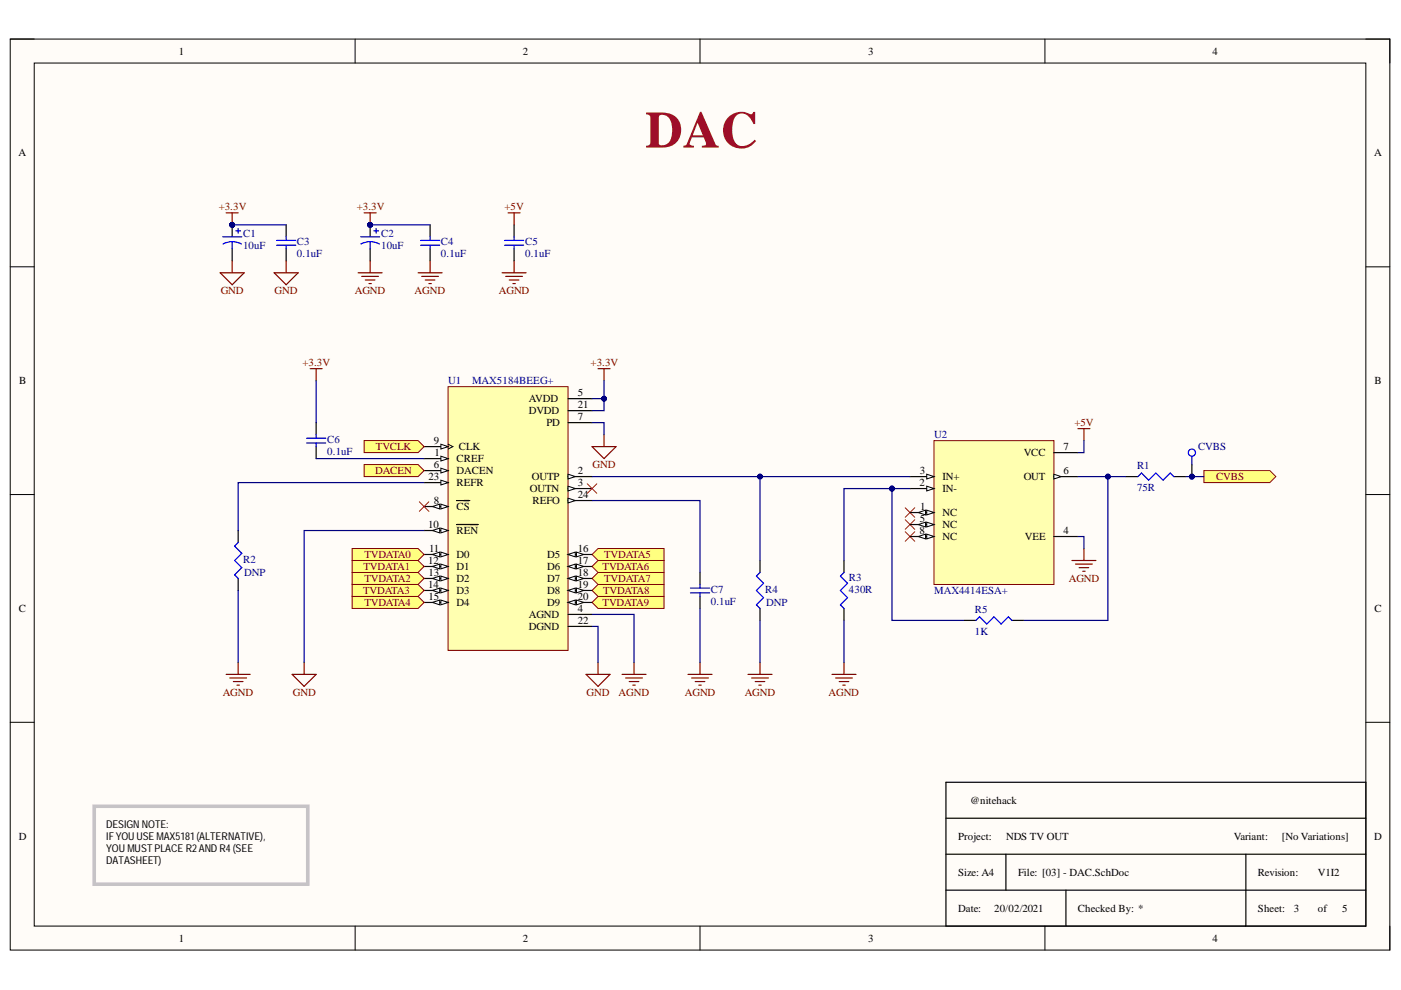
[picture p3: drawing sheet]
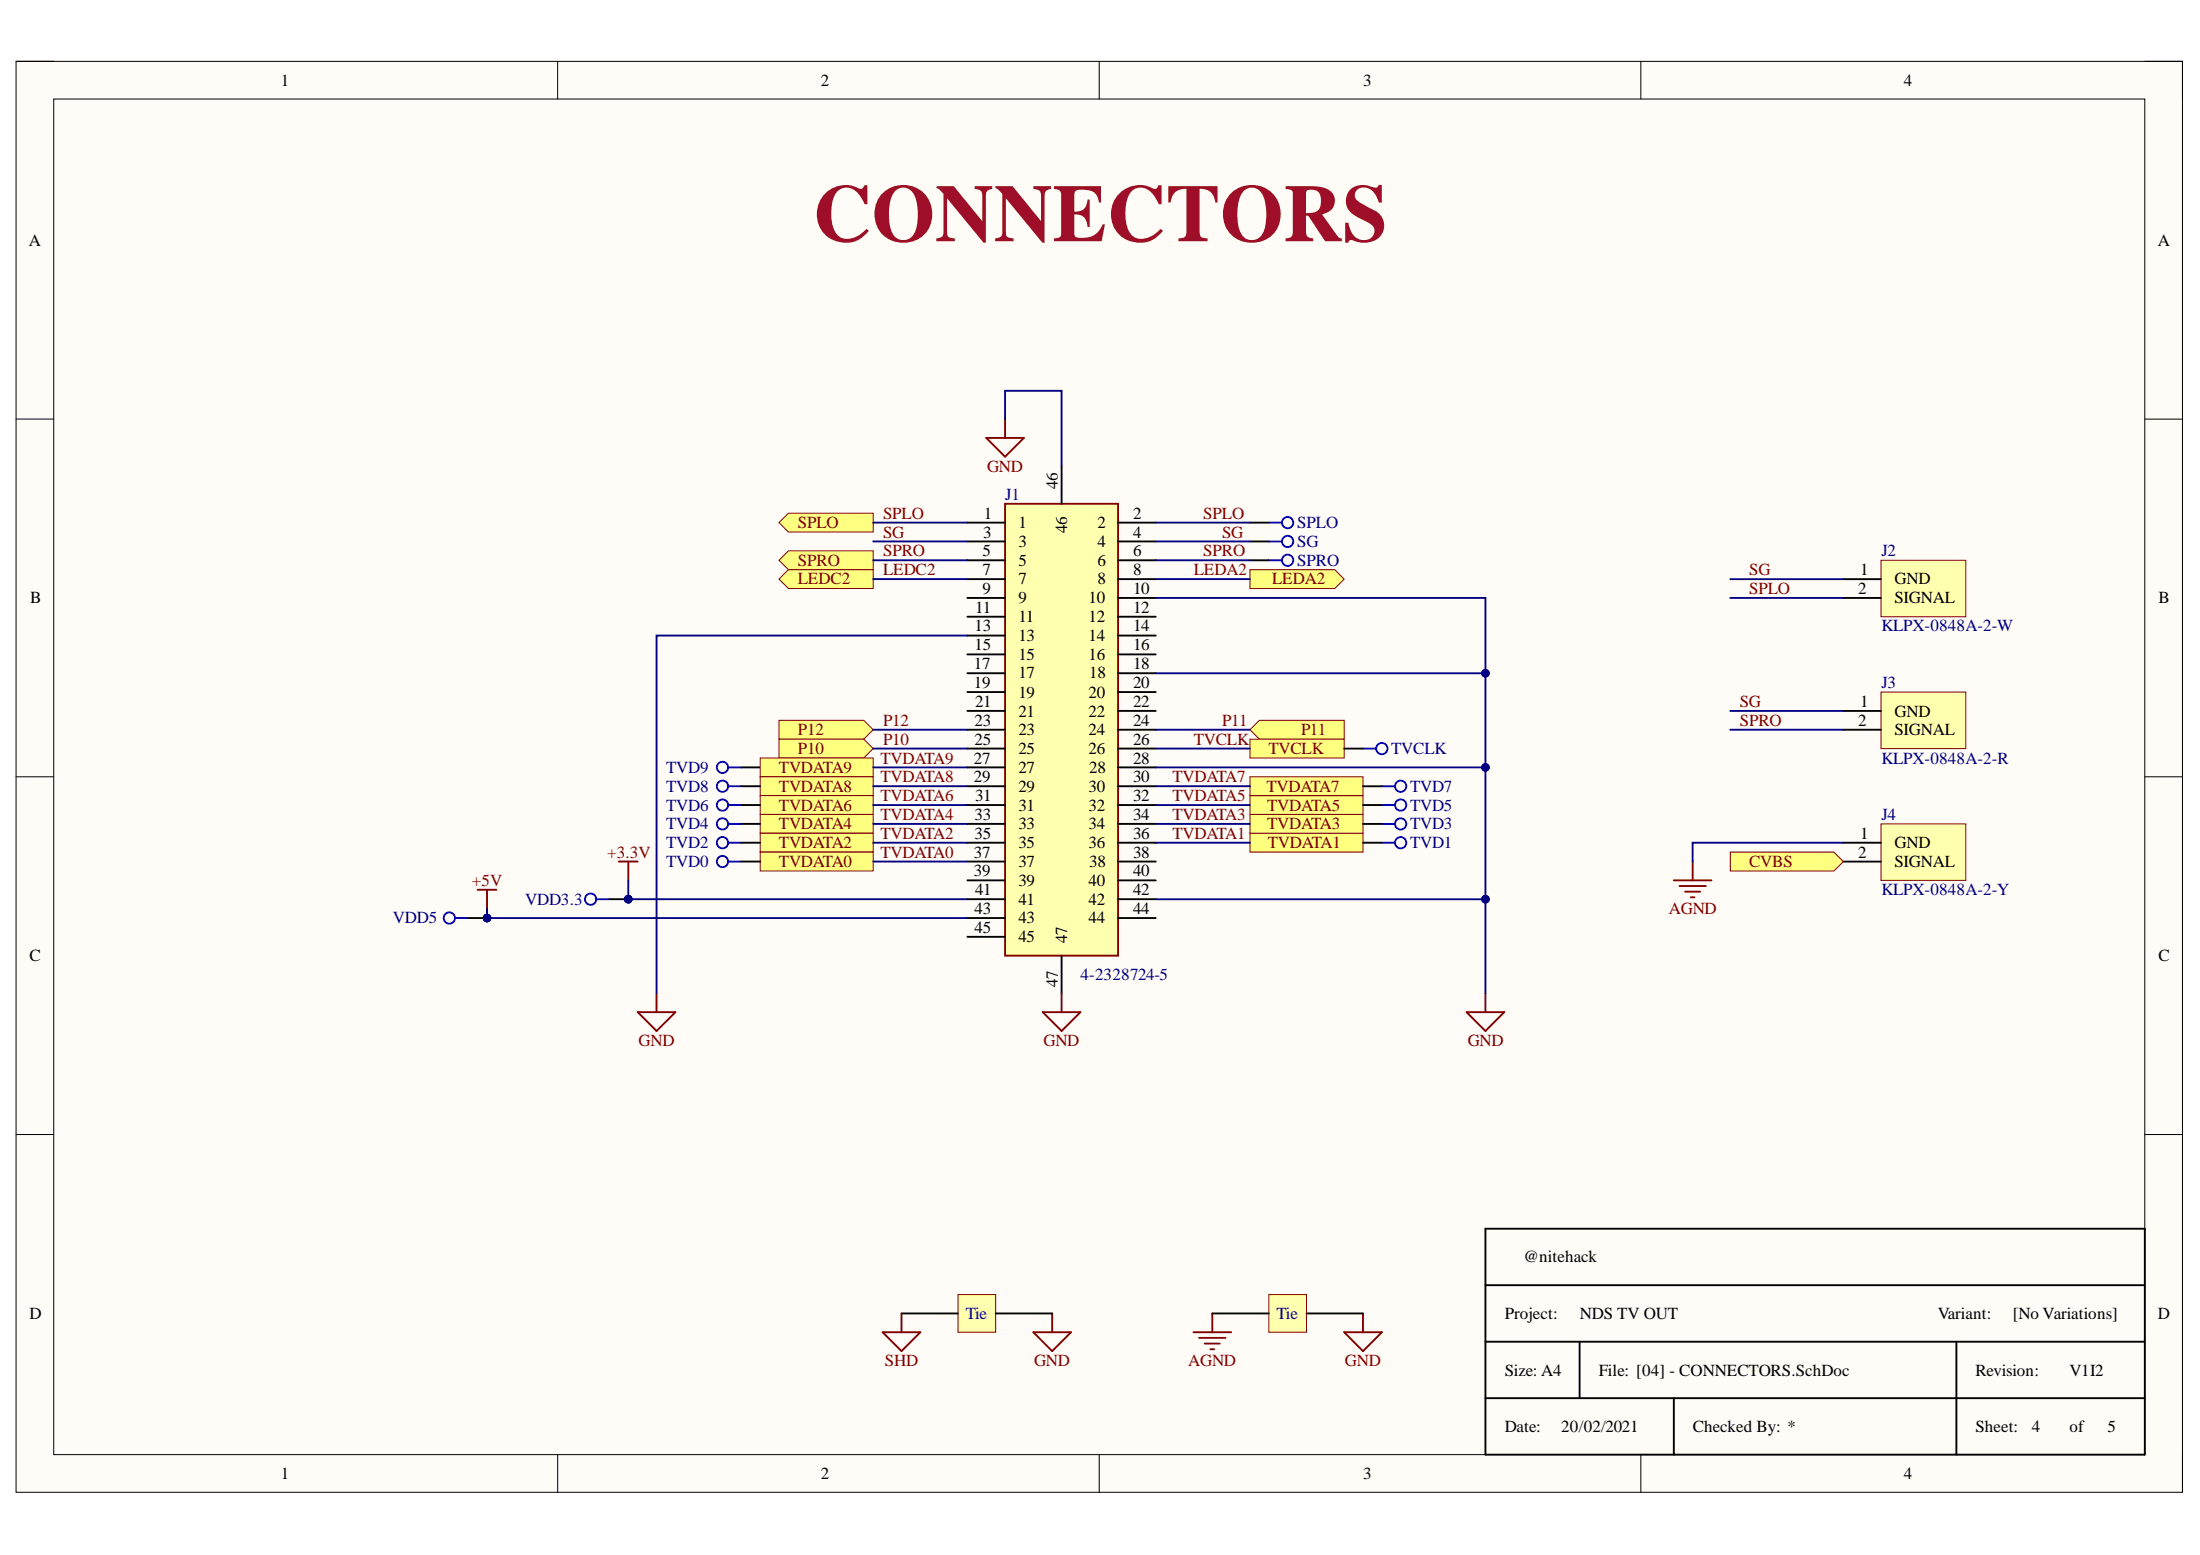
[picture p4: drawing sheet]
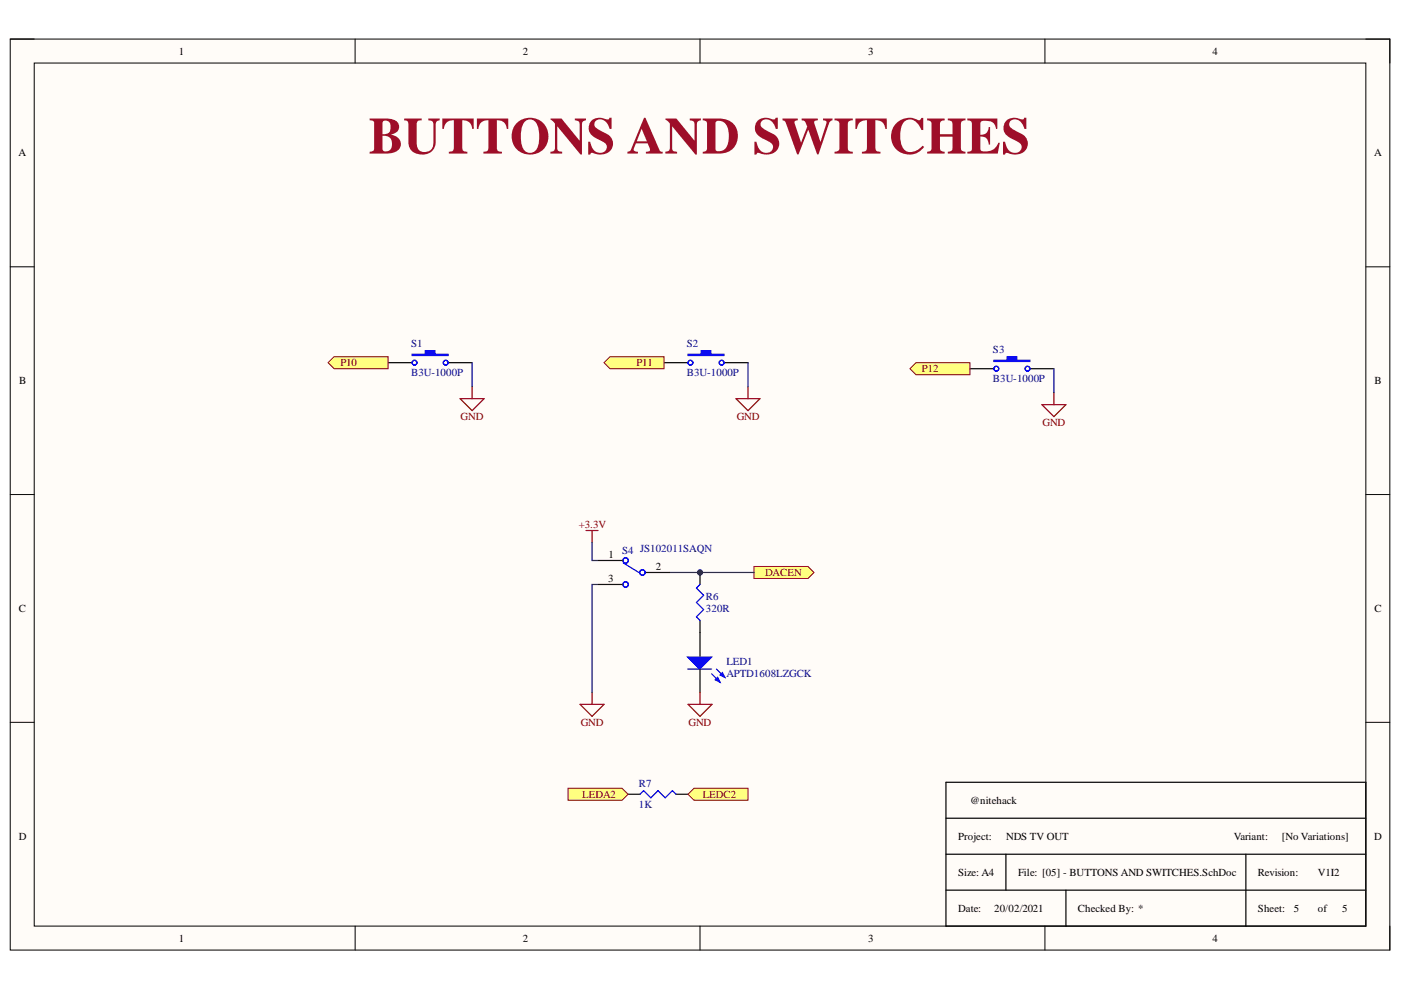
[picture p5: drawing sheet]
# Altium project NDS_TV_OUT_V1I2.PrjPcb
Year: 2021; VersionRevision: V1I2; Project: NDS TV OUT; Company: @nitehack
6 sheets, 50 parts. Net scope: flat (ports and power ports of the same name join across sheets).
Board file: NDS_TV_OUT_PCB_V1I2.PcbDoc
Sheets:
  NDS_TV_OUT.SchDoc
    Designator = [01] - COVER PAGE.SchDoc
    Designator = [02] - BLOCK DIAGRAM.SchDoc
    Designator = [03] - DAC.SchDoc
    Designator = [04] - CONNECTORS.SchDoc
    Designator = [05] - BUTTONS AND SWITCHES.SchDoc

## Sheet NDS_TV_OUT.SchDoc
size A3; CompanyName: KDS; Organization: KDS; DocumentNumber: 0; Revision: V1I1; SheetNumber: 0; SheetTotal: 5; PageSetup: Record=PageOptions¦CenterHorizontal=True¦CenterVertical=True¦PrintScale=1.07¦XCorrection=1.00¦YCorrection=1.00¦PrintKind=1¦BorderSize=5000000¦LeftOffset=0¦BottomOffset=0¦Orientation=2¦PaperLength=1000¦PaperWidth=1000¦Scale=100¦PaperSource=7¦PrintQuality=600¦MediaType=1¦DitherType=10¦PaperKind=A3¦PrintScaleMode=1

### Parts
(Parts that share a designator on the sheet are numbered #1, #2 ... from top to bottom, then left to right.)
*#1  Title Block A3  (value not drawn)  (graphical)

### Sub-sheets
Designator = [01] - COVER PAGE.SchDoc: no entries
Designator = [02] - BLOCK DIAGRAM.SchDoc: no entries
Designator = [03] - DAC.SchDoc: no entries
Designator = [04] - CONNECTORS.SchDoc: no entries
Designator = [05] - BUTTONS AND SWITCHES.SchDoc: no entries

## Sheet [01] - COVER PAGE.SchDoc
size A3; DocumentNumber: 1; SheetNumber: 1; SheetTotal: 5

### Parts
(Parts that share a designator on the sheet are numbered #1, #2 ... from top to bottom, then left to right.)
*#2  Title Block A3  (value not drawn)  (graphical)

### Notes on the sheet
- Variant:
- PRELIMINARY
- Page
- Index
- 1
- COVER PAGE
- 11
- ............................................
- 21
- 31
- 2
- 3
- BLOCK DIAGRAM
- DAC
- 12
- 13
- 22
- 23
- 32
- 33
- 4
- 5
- CONNECTORS
- BUTTONS AND SWITCHES
- 14
- 15
- 24
- 25
- 34
- 35
- 6
- 16
- 26
- 36
- 7
- 8
- 17
- 18
- 27
- 28
- 37
- 38
- 9
- 10
- 19
- 20
- 29
- 30
- 39
- 40
- DESIGN CONSIDERATIONS
- DESIGN NOTE:
  Example text for informational
  design notes .
- DESIGN NOTE:
  Example text for critical
  design notes.
- DESIGN NOTE:
  Example text for cautionary
  design notes.
- LAYOUT NOTE:
  Example text for critical
  layout guidelines.

## Sheet [02] - BLOCK DIAGRAM.SchDoc
size A3; DocumentNumber: 2; SheetNumber: 2; SheetTotal: 5

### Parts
(Parts that share a designator on the sheet are numbered #1, #2 ... from top to bottom, then left to right.)
*#3  Title Block A3  (value not drawn)  (graphical)

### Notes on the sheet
- (Block Diagram)
- Page 4
- Page 5
- Control Signals
- Control Buttons
- Page 3
- NTSC digital signals
- DAC
- NTSC signal
- AMPLIFIER
- Amplified NTSC signal
- Y RCA
- LCD signals
- P3 Connector
- Left Speaker
- W RCA
- Nintendo DS Lite CPU
- Right Speaker
- R RCA
- CLOCKS (CPU & PCIE)

## Sheet [03] - DAC.SchDoc
size A4; DocumentNumber: 3; SheetNumber: 3; SheetTotal: 5

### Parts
(Parts that share a designator on the sheet are numbered #1, #2 ... from top to bottom, then left to right.)
*#4  Title Block A4  (value not drawn)  (graphical)
C1  10uF  [C1206T]
C2  10uF  [C1206T]
C3  0.1uF  [C1206]
C4  0.1uF  [C1206]
C5  0.1uF  [C1206]
C6  0.1uF  [C1206]
C7  0.1uF  [C1206]
CVBS  TP_25MILC  [TP_25C]  (value not drawn)  (no BOM)
R1  75R  [R0603]
R2  DNP  [R0603]
R3  430R  [R0603]
R4  DNP  [R0603]
R5  1K  [R0603]
U1  MAX5184BEEG+  [SOP63P602X175-24N]
U2  MAX4414ESA+  [SOIC127P600X175-8N]

### Ports
CVBS (out), DACEN (in), TVCLK (in), TVDATA0 (in), TVDATA1 (in), TVDATA2 (in), TVDATA3 (in), TVDATA4 (in), TVDATA5 (in), TVDATA6 (in), TVDATA7 (in), TVDATA8 (in), TVDATA9 (in)

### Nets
+3.3V: C1.1 C2.1 C3.2 C4.2 C6.1 U1.5(AVDD) U1.21(DVDD)
+5V: C5.2 U2.7(VCC)
AGND: C2.2 C4.1 C5.1 C7.1 R2.1 R3.1 R4.1 U1.4(AGND) U2.4(VEE)
GND: C1.2 C3.1 U1.7(PD) U1.10(~{REN}) U1.22(DGND)
TVCLK: U1.9(CLK) ; port TVCLK
TVDATA0: U1.11(D0) ; port TVDATA0
TVDATA1: U1.12(D1) ; port TVDATA1
TVDATA2: U1.13(D2) ; port TVDATA2
TVDATA3: U1.14(D3) ; port TVDATA3
TVDATA4: U1.15(D4) ; port TVDATA4
TVDATA5: U1.16(D5) ; port TVDATA5
TVDATA6: U1.17(D6) ; port TVDATA6
TVDATA7: U1.18(D7) ; port TVDATA7
TVDATA8: U1.19(D8) ; port TVDATA8
TVDATA9: U1.20(D9) ; port TVDATA9
NetC6_2: C6.2 U1.1(CREF)
NetC7_2: C7.2 U1.24(REFO)
NetCVBS_1: CVBS.1 R1.2 ; port CVBS
NetR1_1: R1.1 R5.2 U2.6(OUT)
NetR2_2: R2.2 U1.23(REFR)
NetR3_2: R3.2 R5.1 U2.2(IN-)
NetR4_2: R4.2 U1.2(OUTP) U2.3(IN+)
NetR6_2: U1.6(DACEN) ; port DACEN

Not connected (* = marked no-connect by the designer): U1 3(OUTN)* 8(~{CS})*; U2 1(NC)* 5(NC)* 8(NC)*

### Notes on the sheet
- DAC
- DESIGN NOTE:
  IF YOU USE MAX5181 (ALTERNATIVE), YOU MUST PLACE R2 AND R4 (SEE DATASHEET)

## Sheet [04] - CONNECTORS.SchDoc
size A4; DocumentNumber: 4; SheetNumber: 4; SheetTotal: 5

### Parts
(Parts that share a designator on the sheet are numbered #1, #2 ... from top to bottom, then left to right.)
*#5  Title Block A4  (value not drawn)  (graphical)
J1  4-2328724-5  [423287245]
J2  KLPX-0848A-2-W  [KLPX0848A2W]
J3  KLPX-0848A-2-R  [KLPX0848A2R]
J4  KLPX-0848A-2-Y  [KLPX0848A2Y]
SG  TP_25MILC  [TP_25C]  (value not drawn)  (no BOM)
SPLO  TP_25MILC  [TP_25C]  (value not drawn)  (no BOM)
SPRO  TP_25MILC  [TP_25C]  (value not drawn)  (no BOM)
T1  NET TIE  [NET_TIE]  (value not drawn)  (net tie, no BOM)
T2  NET TIE  [NET_TIE]  (value not drawn)  (net tie, no BOM)
TVCLK  TP_25MILC  [TP_25C]  (value not drawn)  (no BOM)
TVD0  TP_25MILC  [TP_25C]  (value not drawn)  (no BOM)
TVD1  TP_25MILC  [TP_25C]  (value not drawn)  (no BOM)
TVD2  TP_25MILC  [TP_25C]  (value not drawn)  (no BOM)
TVD3  TP_25MILC  [TP_25C]  (value not drawn)  (no BOM)
TVD4  TP_25MILC  [TP_25C]  (value not drawn)  (no BOM)
TVD5  TP_25MILC  [TP_25C]  (value not drawn)  (no BOM)
TVD6  TP_25MILC  [TP_25C]  (value not drawn)  (no BOM)
TVD7  TP_25MILC  [TP_25C]  (value not drawn)  (no BOM)
TVD8  TP_25MILC  [TP_25C]  (value not drawn)  (no BOM)
TVD9  TP_25MILC  [TP_25C]  (value not drawn)  (no BOM)
VDD3.3  TP_25MILC  [TP_25C]  (value not drawn)  (no BOM)
VDD5  TP_25MILC  [TP_25C]  (value not drawn)  (no BOM)

### Ports
CVBS (in), LEDA2 (out), LEDC2 (out), P10 (in), P11 (in), P12 (in), SPLO (out), SPRO (out), TVCLK (out), TVDATA0 (out), TVDATA1 (out), TVDATA2 (out), TVDATA3 (out), TVDATA4 (out), TVDATA5 (out), TVDATA6 (out), TVDATA7 (out), TVDATA8 (out), TVDATA9 (out)

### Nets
+3.3V: J1.41 VDD3.3.1
+5V: J1.43 VDD5.1
AGND: J4.1(GND) T1.1
GND: J1.10 J1.13 J1.18 J1.28 J1.42 J1.46 J1.47 T1.2 T2.2
SHD: T2.1
LEDA2: J1.8 ; port LEDA2
LEDC2: J1.7 ; port LEDC2
P10: J1.25 ; port P10
P11: J1.24 ; port P11
P12: J1.23 ; port P12
SG: J1.3 J1.4 J2.1(GND) J3.1(GND) SG.1
SPLO: J1.1 J1.2 J2.2(SIGNAL) SPLO.1 ; port SPLO
SPRO: J1.5 J1.6 J3.2(SIGNAL) SPRO.1 ; port SPRO
TVCLK: J1.26 TVCLK.1 ; port TVCLK
TVDATA0: J1.37 TVD0.1 ; port TVDATA0
TVDATA1: J1.36 TVD1.1 ; port TVDATA1
TVDATA2: J1.35 TVD2.1 ; port TVDATA2
TVDATA3: J1.34 TVD3.1 ; port TVDATA3
TVDATA4: J1.33 TVD4.1 ; port TVDATA4
TVDATA5: J1.32 TVD5.1 ; port TVDATA5
TVDATA6: J1.31 TVD6.1 ; port TVDATA6
TVDATA7: J1.30 TVD7.1 ; port TVDATA7
TVDATA8: J1.29 TVD8.1 ; port TVDATA8
TVDATA9: J1.27 TVD9.1 ; port TVDATA9
NetCVBS_1: J4.2(SIGNAL) ; port CVBS

Not connected (* = marked no-connect by the designer): J1 9 11 12 14 15 16 17 19 20 21 22 38 39 40 44 45

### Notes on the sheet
- CONNECTORS

## Sheet [05] - BUTTONS AND SWITCHES.SchDoc
size A4; DocumentNumber: 5; SheetNumber: 5; SheetTotal: 5

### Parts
(Parts that share a designator on the sheet are numbered #1, #2 ... from top to bottom, then left to right.)
*#6  Title Block A4  (value not drawn)  (graphical)
LED1  APTD1608LZGCK  [RESC0603X55N]
R6  320R  [R0603]
R7  1K  [R0603]
S1  B3U-1000P  [SW_B3U-1000P]
S2  B3U-1000P  [SW_B3U-1000P]
S3  B3U-1000P  [SW_B3U-1000P]
S4  JS102011SAQN  [SW_JS102011SAQN]

### Ports
DACEN (out), LEDA2 (in), LEDC2 (in), P10 (out), P11 (out), P12 (out)

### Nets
+3.3V: S4.1
GND: LED1.1(K) S1.2 S2.2 S3.2 S4.3
LEDA2: R7.1 ; port LEDA2
LEDC2: R7.2 ; port LEDC2
P10: S1.1 ; port P10
P11: S2.1 ; port P11
P12: S3.1 ; port P12
NetLED1_2: LED1.2(A) R6.1
NetR6_2: R6.2 S4.2 ; port DACEN

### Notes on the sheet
- BUTTONS AND SWITCHES

## Nets that join several sheets
+3.3V: [03] - DAC (7 pins), [04] - CONNECTORS (J1.41 VDD3.3.1), [05] - BUTTONS AND SWITCHES (S4.1)
+5V: [03] - DAC (C5.2 U2.7), [04] - CONNECTORS (J1.43 VDD5.1)
AGND: [03] - DAC (9 pins), [04] - CONNECTORS (J4.1 T1.1)
GND: [03] - DAC (5 pins), [04] - CONNECTORS (9 pins), [05] - BUTTONS AND SWITCHES (5 pins)
LEDA2: [04] - CONNECTORS (J1.8), [05] - BUTTONS AND SWITCHES (R7.1)
LEDC2: [04] - CONNECTORS (J1.7), [05] - BUTTONS AND SWITCHES (R7.2)
NetCVBS_1: [03] - DAC (CVBS.1 R1.2), [04] - CONNECTORS (J4.2)
NetR6_2: [03] - DAC (U1.6), [05] - BUTTONS AND SWITCHES (R6.2 S4.2)
P10: [04] - CONNECTORS (J1.25), [05] - BUTTONS AND SWITCHES (S1.1)
P11: [04] - CONNECTORS (J1.24), [05] - BUTTONS AND SWITCHES (S2.1)
P12: [04] - CONNECTORS (J1.23), [05] - BUTTONS AND SWITCHES (S3.1)
TVCLK: [03] - DAC (U1.9), [04] - CONNECTORS (J1.26 TVCLK.1)
TVDATA0: [03] - DAC (U1.11), [04] - CONNECTORS (J1.37 TVD0.1)
TVDATA1: [03] - DAC (U1.12), [04] - CONNECTORS (J1.36 TVD1.1)
TVDATA2: [03] - DAC (U1.13), [04] - CONNECTORS (J1.35 TVD2.1)
TVDATA3: [03] - DAC (U1.14), [04] - CONNECTORS (J1.34 TVD3.1)
TVDATA4: [03] - DAC (U1.15), [04] - CONNECTORS (J1.33 TVD4.1)
TVDATA5: [03] - DAC (U1.16), [04] - CONNECTORS (J1.32 TVD5.1)
TVDATA6: [03] - DAC (U1.17), [04] - CONNECTORS (J1.31 TVD6.1)
TVDATA7: [03] - DAC (U1.18), [04] - CONNECTORS (J1.30 TVD7.1)
TVDATA8: [03] - DAC (U1.19), [04] - CONNECTORS (J1.29 TVD8.1)
TVDATA9: [03] - DAC (U1.20), [04] - CONNECTORS (J1.27 TVD9.1)
